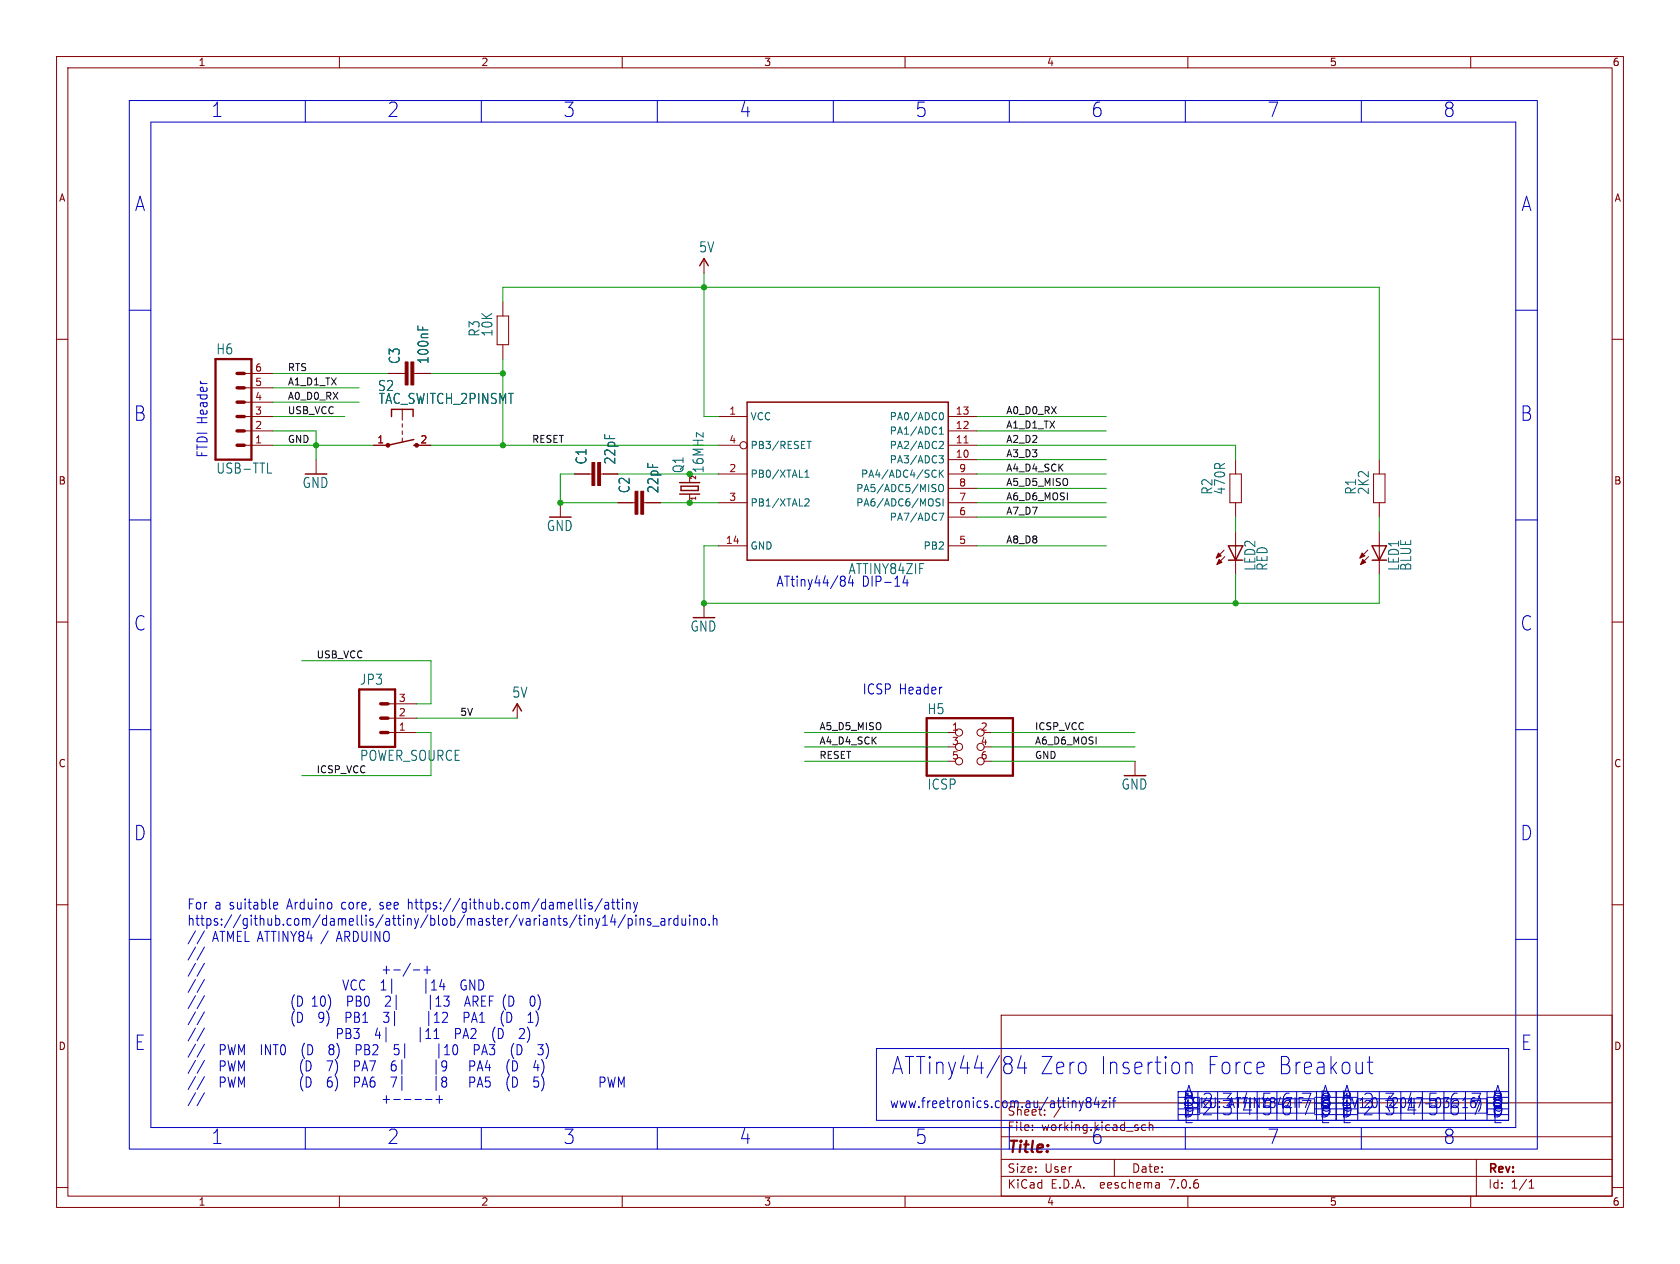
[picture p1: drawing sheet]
<?xml version="1.0" encoding="utf-8"?>
<!DOCTYPE eagle SYSTEM "eagle.dtd">
<eagle version="6.5.0">
<drawing>
<settings>
<setting alwaysvectorfont="yes"/>
<setting verticaltext="up"/>
</settings>
<grid distance="0.1" unitdist="inch" unit="inch" style="lines" multiple="1" display="no" altdistance="0.01" altunitdist="inch" altunit="inch"/>
<schematic xreflabel="%F%N/%S.%C%R" xrefpart="/%S.%C%R">
<libraries>
<library name="SparkFun">
<symbols>
<symbol name="5V">
<wire x1="0.762" y1="1.27" x2="0" y2="2.54" width="0.254" layer="94"/>
<wire x1="0" y1="2.54" x2="-0.762" y2="1.27" width="0.254" layer="94"/>
<text x="-1.016" y="3.556" size="1.778" layer="96">&gt;VALUE</text>
<pin name="5V" x="0" y="0" visible="off" length="short" direction="sup" rot="R90"/>
</symbol>
<symbol name="GND">
<wire x1="-1.905" y1="0" x2="1.905" y2="0" width="0.254" layer="94"/>
<text x="-2.54" y="-2.54" size="1.778" layer="96">&gt;VALUE</text>
<pin name="GND" x="0" y="2.54" visible="off" length="short" direction="sup" rot="R270"/>
</symbol>
</symbols>
<devicesets>
<deviceset name="5V">
<gates>
<gate name="G$1" symbol="5V" x="0" y="0"/>
</gates>
<devices>
<device name="">
<technologies>
<technology name=""/>
</technologies>
</device>
</devices>
</deviceset>
<deviceset name="GND" prefix="GND">
<gates>
<gate name="1" symbol="GND" x="0" y="0"/>
</gates>
<devices>
<device name="">
<technologies>
<technology name=""/>
</technologies>
</device>
</devices>
</deviceset>
</devicesets>
</library>
<library name="freetronics">
<symbols>
<symbol name="M06">
<wire x1="1.27" y1="-7.62" x2="-5.08" y2="-7.62" width="0.4064" layer="94"/>
<wire x1="-1.27" y1="0" x2="0" y2="0" width="0.6096" layer="94"/>
<wire x1="-1.27" y1="-2.54" x2="0" y2="-2.54" width="0.6096" layer="94"/>
<wire x1="-1.27" y1="-5.08" x2="0" y2="-5.08" width="0.6096" layer="94"/>
<wire x1="-5.08" y1="10.16" x2="-5.08" y2="-7.62" width="0.4064" layer="94"/>
<wire x1="1.27" y1="-7.62" x2="1.27" y2="10.16" width="0.4064" layer="94"/>
<wire x1="-5.08" y1="10.16" x2="1.27" y2="10.16" width="0.4064" layer="94"/>
<wire x1="-1.27" y1="5.08" x2="0" y2="5.08" width="0.6096" layer="94"/>
<wire x1="-1.27" y1="2.54" x2="0" y2="2.54" width="0.6096" layer="94"/>
<wire x1="-1.27" y1="7.62" x2="0" y2="7.62" width="0.6096" layer="94"/>
<text x="-5.08" y="-10.16" size="1.778" layer="96">&gt;VALUE</text>
<text x="-5.08" y="10.922" size="1.778" layer="95">&gt;NAME</text>
<pin name="1" x="5.08" y="-5.08" visible="pad" length="middle" direction="pas" swaplevel="1" rot="R180"/>
<pin name="2" x="5.08" y="-2.54" visible="pad" length="middle" direction="pas" swaplevel="1" rot="R180"/>
<pin name="3" x="5.08" y="0" visible="pad" length="middle" direction="pas" swaplevel="1" rot="R180"/>
<pin name="4" x="5.08" y="2.54" visible="pad" length="middle" direction="pas" swaplevel="1" rot="R180"/>
<pin name="5" x="5.08" y="5.08" visible="pad" length="middle" direction="pas" swaplevel="1" rot="R180"/>
<pin name="6" x="5.08" y="7.62" visible="pad" length="middle" direction="pas" swaplevel="1" rot="R180"/>
</symbol>
</symbols>
<devicesets>
<deviceset name="M06" prefix="JP" uservalue="yes">
<gates>
<gate name="G$1" symbol="M06" x="-2.54" y="0"/>
</gates>
<devices>
<device name="SIP" package="1X06">
<connects>
<connect gate="G$1" pin="1" pad="1"/>
<connect gate="G$1" pin="2" pad="2"/>
<connect gate="G$1" pin="3" pad="3"/>
<connect gate="G$1" pin="4" pad="4"/>
<connect gate="G$1" pin="5" pad="5"/>
<connect gate="G$1" pin="6" pad="6"/>
</connects>
<technologies>
<technology name=""/>
</technologies>
</device>
<device name="POLAR" package="MOLEX-1X6">
<connects>
<connect gate="G$1" pin="1" pad="1"/>
<connect gate="G$1" pin="2" pad="2"/>
<connect gate="G$1" pin="3" pad="3"/>
<connect gate="G$1" pin="4" pad="4"/>
<connect gate="G$1" pin="5" pad="5"/>
<connect gate="G$1" pin="6" pad="6"/>
</connects>
<technologies>
<technology name=""/>
</technologies>
</device>
<device name="RA" package="MOLEX-1X6-RA">
<connects>
<connect gate="G$1" pin="1" pad="1"/>
<connect gate="G$1" pin="2" pad="2"/>
<connect gate="G$1" pin="3" pad="3"/>
<connect gate="G$1" pin="4" pad="4"/>
<connect gate="G$1" pin="5" pad="5"/>
<connect gate="G$1" pin="6" pad="6"/>
</connects>
<technologies>
<technology name=""/>
</technologies>
</device>
<device name="SMD" package="1X06-SMD">
<connects>
<connect gate="G$1" pin="1" pad="1"/>
<connect gate="G$1" pin="2" pad="2"/>
<connect gate="G$1" pin="3" pad="3"/>
<connect gate="G$1" pin="4" pad="4"/>
<connect gate="G$1" pin="5" pad="5"/>
<connect gate="G$1" pin="6" pad="6"/>
</connects>
<technologies>
<technology name=""/>
</technologies>
</device>
<device name="LOCK" package="1X06_LOCK">
<connects>
<connect gate="G$1" pin="1" pad="1"/>
<connect gate="G$1" pin="2" pad="2"/>
<connect gate="G$1" pin="3" pad="3"/>
<connect gate="G$1" pin="4" pad="4"/>
<connect gate="G$1" pin="5" pad="5"/>
<connect gate="G$1" pin="6" pad="6"/>
</connects>
<technologies>
<technology name=""/>
</technologies>
</device>
<device name="LOCK_LONGPADS" package="1X06_LOCK_LONGPADS">
<connects>
<connect gate="G$1" pin="1" pad="1"/>
<connect gate="G$1" pin="2" pad="2"/>
<connect gate="G$1" pin="3" pad="3"/>
<connect gate="G$1" pin="4" pad="4"/>
<connect gate="G$1" pin="5" pad="5"/>
<connect gate="G$1" pin="6" pad="6"/>
</connects>
<technologies>
<technology name=""/>
</technologies>
</device>
<device name="POLAR_LOCK" package="MOLEX-1X6_LOCK">
<connects>
<connect gate="G$1" pin="1" pad="1"/>
<connect gate="G$1" pin="2" pad="2"/>
<connect gate="G$1" pin="3" pad="3"/>
<connect gate="G$1" pin="4" pad="4"/>
<connect gate="G$1" pin="5" pad="5"/>
<connect gate="G$1" pin="6" pad="6"/>
</connects>
<technologies>
<technology name=""/>
</technologies>
</device>
<device name="RA_LOCK" package="MOLEX-1X6-RA_LOCK">
<connects>
<connect gate="G$1" pin="1" pad="1"/>
<connect gate="G$1" pin="2" pad="2"/>
<connect gate="G$1" pin="3" pad="3"/>
<connect gate="G$1" pin="4" pad="4"/>
<connect gate="G$1" pin="5" pad="5"/>
<connect gate="G$1" pin="6" pad="6"/>
</connects>
<technologies>
<technology name=""/>
</technologies>
</device>
<device name="SIP_LOCK" package="1X06-SIP_LOCK">
<connects>
<connect gate="G$1" pin="1" pad="1"/>
<connect gate="G$1" pin="2" pad="2"/>
<connect gate="G$1" pin="3" pad="3"/>
<connect gate="G$1" pin="4" pad="4"/>
<connect gate="G$1" pin="5" pad="5"/>
<connect gate="G$1" pin="6" pad="6"/>
</connects>
<technologies>
<technology name=""/>
</technologies>
</device>
<device name="FEMALE_LOCK" package="1X06_FEMALE_LOCK.010">
<connects>
<connect gate="G$1" pin="1" pad="1"/>
<connect gate="G$1" pin="2" pad="2"/>
<connect gate="G$1" pin="3" pad="3"/>
<connect gate="G$1" pin="4" pad="4"/>
<connect gate="G$1" pin="5" pad="5"/>
<connect gate="G$1" pin="6" pad="6"/>
</connects>
<technologies>
<technology name=""/>
</technologies>
</device>
</devices>
</deviceset>
</devicesets>
</library>
<library name="pinhead">
<symbols>
<symbol name="PINH2X3">
<wire x1="-6.35" y1="-5.08" x2="8.89" y2="-5.08" width="0.4064" layer="94"/>
<wire x1="8.89" y1="-5.08" x2="8.89" y2="5.08" width="0.4064" layer="94"/>
<wire x1="8.89" y1="5.08" x2="-6.35" y2="5.08" width="0.4064" layer="94"/>
<wire x1="-6.35" y1="5.08" x2="-6.35" y2="-5.08" width="0.4064" layer="94"/>
<text x="-6.35" y="5.715" size="1.778" layer="95">&gt;NAME</text>
<text x="-6.35" y="-7.62" size="1.778" layer="96">&gt;VALUE</text>
<pin name="1" x="-2.54" y="2.54" visible="pad" length="short" direction="pas" function="dot"/>
<pin name="2" x="5.08" y="2.54" visible="pad" length="short" direction="pas" function="dot" rot="R180"/>
<pin name="3" x="-2.54" y="0" visible="pad" length="short" direction="pas" function="dot"/>
<pin name="4" x="5.08" y="0" visible="pad" length="short" direction="pas" function="dot" rot="R180"/>
<pin name="5" x="-2.54" y="-2.54" visible="pad" length="short" direction="pas" function="dot"/>
<pin name="6" x="5.08" y="-2.54" visible="pad" length="short" direction="pas" function="dot" rot="R180"/>
</symbol>
</symbols>
<devicesets>
<deviceset name="PINHD-2X3" prefix="JP" uservalue="yes">
<gates>
<gate name="A" symbol="PINH2X3" x="0" y="0"/>
</gates>
<devices>
<device name="" package="2X03">
<connects>
<connect gate="A" pin="1" pad="1"/>
<connect gate="A" pin="2" pad="2"/>
<connect gate="A" pin="3" pad="3"/>
<connect gate="A" pin="4" pad="4"/>
<connect gate="A" pin="5" pad="5"/>
<connect gate="A" pin="6" pad="6"/>
</connects>
<technologies>
<technology name=""/>
</technologies>
</device>
</devices>
</deviceset>
</devicesets>
</library>
<library name="freetronics-jon">
<symbols>
<symbol name="Q">
<wire x1="1.016" y1="0" x2="2.54" y2="0" width="0.1524" layer="94"/>
<wire x1="-2.54" y1="0" x2="-1.016" y2="0" width="0.1524" layer="94"/>
<wire x1="-0.381" y1="1.524" x2="-0.381" y2="-1.524" width="0.254" layer="94"/>
<wire x1="-0.381" y1="-1.524" x2="0.381" y2="-1.524" width="0.254" layer="94"/>
<wire x1="0.381" y1="-1.524" x2="0.381" y2="1.524" width="0.254" layer="94"/>
<wire x1="0.381" y1="1.524" x2="-0.381" y2="1.524" width="0.254" layer="94"/>
<wire x1="1.016" y1="1.778" x2="1.016" y2="-1.778" width="0.254" layer="94"/>
<wire x1="-1.016" y1="1.778" x2="-1.016" y2="-1.778" width="0.254" layer="94"/>
<text x="2.54" y="1.016" size="1.778" layer="95">&gt;NAME</text>
<text x="2.54" y="-2.54" size="1.778" layer="96">&gt;VALUE</text>
<text x="-2.159" y="-1.143" size="0.8636" layer="93">1</text>
<text x="1.524" y="-1.143" size="0.8636" layer="93">2</text>
<pin name="2" x="2.54" y="0" visible="off" length="point" direction="pas" swaplevel="1" rot="R180"/>
<pin name="1" x="-2.54" y="0" visible="off" length="point" direction="pas" swaplevel="1"/>
</symbol>
<symbol name="CAP">
<wire x1="0" y1="2.54" x2="0" y2="2.032" width="0.1524" layer="94"/>
<wire x1="0" y1="0" x2="0" y2="0.508" width="0.1524" layer="94"/>
<text x="1.524" y="2.921" size="1.778" layer="95">&gt;NAME</text>
<text x="1.524" y="-2.159" size="1.778" layer="96">&gt;VALUE</text>
<rectangle x1="-2.032" y1="0.508" x2="2.032" y2="1.016" layer="94"/>
<rectangle x1="-2.032" y1="1.524" x2="2.032" y2="2.032" layer="94"/>
<pin name="1" x="0" y="5.08" visible="off" length="short" direction="pas" swaplevel="1" rot="R270"/>
<pin name="2" x="0" y="-2.54" visible="off" length="short" direction="pas" swaplevel="1" rot="R90"/>
</symbol>
<symbol name="RESISTOR">
<wire x1="-2.54" y1="1.016" x2="2.54" y2="1.016" width="0.1524" layer="94"/>
<wire x1="-2.54" y1="-1.016" x2="-2.54" y2="1.016" width="0.1524" layer="94"/>
<wire x1="2.54" y1="-1.016" x2="2.54" y2="1.016" width="0.1524" layer="94"/>
<wire x1="-2.54" y1="-1.016" x2="2.54" y2="-1.016" width="0.1524" layer="94"/>
<text x="-3.81" y="1.4986" size="1.778" layer="95">&gt;NAME</text>
<text x="-3.81" y="-3.302" size="1.778" layer="96">&gt;VALUE</text>
<pin name="2" x="5.08" y="0" visible="off" length="short" direction="pas" swaplevel="1" rot="R180"/>
<pin name="1" x="-5.08" y="0" visible="off" length="short" direction="pas" swaplevel="1"/>
</symbol>
<symbol name="M03">
<wire x1="3.81" y1="-5.08" x2="-2.54" y2="-5.08" width="0.4064" layer="94"/>
<wire x1="1.27" y1="2.54" x2="2.54" y2="2.54" width="0.6096" layer="94"/>
<wire x1="1.27" y1="0" x2="2.54" y2="0" width="0.6096" layer="94"/>
<wire x1="1.27" y1="-2.54" x2="2.54" y2="-2.54" width="0.6096" layer="94"/>
<wire x1="-2.54" y1="5.08" x2="-2.54" y2="-5.08" width="0.4064" layer="94"/>
<wire x1="3.81" y1="-5.08" x2="3.81" y2="5.08" width="0.4064" layer="94"/>
<wire x1="-2.54" y1="5.08" x2="3.81" y2="5.08" width="0.4064" layer="94"/>
<text x="-2.54" y="-7.62" size="1.778" layer="96">&gt;VALUE</text>
<text x="-2.54" y="5.842" size="1.778" layer="95">&gt;NAME</text>
<pin name="1" x="7.62" y="-2.54" visible="pad" length="middle" direction="pas" swaplevel="1" rot="R180"/>
<pin name="2" x="7.62" y="0" visible="pad" length="middle" direction="pas" swaplevel="1" rot="R180"/>
<pin name="3" x="7.62" y="2.54" visible="pad" length="middle" direction="pas" swaplevel="1" rot="R180"/>
</symbol>
<symbol name="LED">
<wire x1="1.27" y1="0" x2="0" y2="-2.54" width="0.254" layer="94"/>
<wire x1="0" y1="-2.54" x2="-1.27" y2="0" width="0.254" layer="94"/>
<wire x1="1.27" y1="-2.54" x2="0" y2="-2.54" width="0.254" layer="94"/>
<wire x1="0" y1="-2.54" x2="-1.27" y2="-2.54" width="0.254" layer="94"/>
<wire x1="1.27" y1="0" x2="0" y2="0" width="0.254" layer="94"/>
<wire x1="0" y1="0" x2="-1.27" y2="0" width="0.254" layer="94"/>
<wire x1="0" y1="0" x2="0" y2="-2.54" width="0.1524" layer="94"/>
<wire x1="-2.032" y1="-0.762" x2="-3.429" y2="-2.159" width="0.1524" layer="94"/>
<wire x1="-1.905" y1="-1.905" x2="-3.302" y2="-3.302" width="0.1524" layer="94"/>
<text x="3.556" y="-4.572" size="1.778" layer="95" rot="R90">&gt;NAME</text>
<text x="5.715" y="-4.572" size="1.778" layer="96" rot="R90">&gt;VALUE</text>
<pin name="C" x="0" y="-5.08" visible="off" length="short" direction="pas" rot="R90"/>
<pin name="A" x="0" y="2.54" visible="off" length="short" direction="pas" rot="R270"/>
<polygon width="0.1524" layer="94">
<vertex x="-3.429" y="-2.159"/>
<vertex x="-3.048" y="-1.27"/>
<vertex x="-2.54" y="-1.778"/>
</polygon>
<polygon width="0.1524" layer="94">
<vertex x="-3.302" y="-3.302"/>
<vertex x="-2.921" y="-2.413"/>
<vertex x="-2.413" y="-2.921"/>
</polygon>
</symbol>
<symbol name="TS2">
<wire x1="2.032" y1="0" x2="2.54" y2="0" width="0.254" layer="94"/>
<wire x1="1.905" y1="6.35" x2="1.905" y2="5.08" width="0.254" layer="94"/>
<wire x1="1.905" y1="6.35" x2="0" y2="6.35" width="0.254" layer="94"/>
<wire x1="-1.905" y1="6.35" x2="-1.905" y2="5.08" width="0.254" layer="94"/>
<wire x1="0" y1="6.35" x2="0" y2="4.445" width="0.1524" layer="94"/>
<wire x1="0" y1="6.35" x2="-1.905" y2="6.35" width="0.254" layer="94"/>
<wire x1="0" y1="2.54" x2="0" y2="1.905" width="0.1524" layer="94"/>
<wire x1="0" y1="1.27" x2="0" y2="0.635" width="0.1524" layer="94"/>
<wire x1="0" y1="3.81" x2="0" y2="3.175" width="0.1524" layer="94"/>
<wire x1="-2.54" y1="0" x2="2.032" y2="1.016" width="0.254" layer="94"/>
<circle x="-2.54" y="0" radius="0.127" width="0.4064" layer="94"/>
<circle x="2.54" y="0" radius="0.127" width="0.4064" layer="94"/>
<text x="-4.445" y="9.525" size="1.778" layer="95">&gt;NAME</text>
<text x="-4.318" y="7.239" size="1.778" layer="96">&gt;VALUE</text>
<pin name="S" x="5.08" y="0" visible="pad" length="short" direction="pas" swaplevel="1" rot="R180"/>
<pin name="P" x="-5.08" y="0" visible="pad" length="short" direction="pas" swaplevel="2"/>
</symbol>
<symbol name="ATTINY84">
<wire x1="-17.78" y1="12.7" x2="17.78" y2="12.7" width="0.254" layer="94"/>
<wire x1="17.78" y1="12.7" x2="17.78" y2="-15.24" width="0.254" layer="94"/>
<wire x1="17.78" y1="-15.24" x2="-17.78" y2="-15.24" width="0.254" layer="94"/>
<wire x1="-17.78" y1="-15.24" x2="-17.78" y2="12.7" width="0.254" layer="94"/>
<text x="-12.7" y="-17.78" size="1.778" layer="95">&gt;NAME</text>
<text x="0" y="-17.78" size="1.778" layer="96">&gt;VALUE</text>
<pin name="GND" x="-22.86" y="-12.7" length="middle"/>
<pin name="VCC" x="-22.86" y="10.16" length="middle"/>
<pin name="PB3/RESET" x="-22.86" y="5.08" length="middle" function="dot"/>
<pin name="PA6/ADC6/MOSI" x="22.86" y="-5.08" length="middle" rot="R180"/>
<pin name="PA7/ADC7" x="22.86" y="-7.62" length="middle" rot="R180"/>
<pin name="PB2" x="22.86" y="-12.7" length="middle" rot="R180"/>
<pin name="PB1/XTAL2" x="-22.86" y="-5.08" length="middle"/>
<pin name="PB0/XTAL1" x="-22.86" y="0" length="middle"/>
<pin name="PA0/ADC0" x="22.86" y="10.16" length="middle" rot="R180"/>
<pin name="PA1/ADC1" x="22.86" y="7.62" length="middle" rot="R180"/>
<pin name="PA2/ADC2" x="22.86" y="5.08" length="middle" rot="R180"/>
<pin name="PA3/ADC3" x="22.86" y="2.54" length="middle" rot="R180"/>
<pin name="PA4/ADC4/SCK" x="22.86" y="0" length="middle" rot="R180"/>
<pin name="PA5/ADC5/MISO" x="22.86" y="-2.54" length="middle" rot="R180"/>
</symbol>
</symbols>
<devicesets>
<deviceset name="CRYSTAL" prefix="Q" uservalue="yes">
<gates>
<gate name="G$1" symbol="Q" x="0" y="0"/>
</gates>
<devices>
<device name="HC49UV" package="HC49U-V">
<connects>
<connect gate="G$1" pin="1" pad="1"/>
<connect gate="G$1" pin="2" pad="2"/>
</connects>
<technologies>
<technology name=""/>
</technologies>
</device>
<device name="TC38H" package="TC38H">
<connects>
<connect gate="G$1" pin="1" pad="1"/>
<connect gate="G$1" pin="2" pad="2"/>
</connects>
<technologies>
<technology name=""/>
</technologies>
</device>
<device name="TC26H" package="TC26H">
<connects>
<connect gate="G$1" pin="1" pad="1"/>
<connect gate="G$1" pin="2" pad="2"/>
</connects>
<technologies>
<technology name=""/>
</technologies>
</device>
<device name="SMD" package="HC49UP">
<connects>
<connect gate="G$1" pin="1" pad="1"/>
<connect gate="G$1" pin="2" pad="2"/>
</connects>
<technologies>
<technology name=""/>
</technologies>
</device>
<device name="HC49US" package="HC49US">
<connects>
<connect gate="G$1" pin="1" pad="1"/>
<connect gate="G$1" pin="2" pad="2"/>
</connects>
<technologies>
<technology name=""/>
</technologies>
</device>
<device name="32-SMD" package="CRYSTAL-32KHZ-SMD">
<connects>
<connect gate="G$1" pin="1" pad="X1"/>
<connect gate="G$1" pin="2" pad="X2"/>
</connects>
<technologies>
<technology name=""/>
</technologies>
</device>
<device name="5X3" package="CRYSTAL-SMD-5X3">
<connects>
<connect gate="G$1" pin="1" pad="1"/>
<connect gate="G$1" pin="2" pad="3"/>
</connects>
<technologies>
<technology name=""/>
</technologies>
</device>
</devices>
</deviceset>
<deviceset name="CAP" prefix="C" uservalue="yes">
<gates>
<gate name="G$1" symbol="CAP" x="0" y="0"/>
</gates>
<devices>
<device name="0603" package="0603">
<connects>
<connect gate="G$1" pin="1" pad="1"/>
<connect gate="G$1" pin="2" pad="2"/>
</connects>
<technologies>
<technology name=""/>
</technologies>
</device>
<device name="PTH" package="CAP-PTH-SMALL">
<connects>
<connect gate="G$1" pin="1" pad="1"/>
<connect gate="G$1" pin="2" pad="2"/>
</connects>
<technologies>
<technology name=""/>
</technologies>
</device>
<device name="PTH2" package="CAP-PTH-SMALL2">
<connects>
<connect gate="G$1" pin="1" pad="1"/>
<connect gate="G$1" pin="2" pad="2"/>
</connects>
<technologies>
<technology name=""/>
</technologies>
</device>
<device name="0402" package="C0402">
<connects>
<connect gate="G$1" pin="1" pad="1"/>
<connect gate="G$1" pin="2" pad="2"/>
</connects>
<technologies>
<technology name=""/>
</technologies>
</device>
<device name="0805" package="0805">
<connects>
<connect gate="G$1" pin="1" pad="1"/>
<connect gate="G$1" pin="2" pad="2"/>
</connects>
<technologies>
<technology name=""/>
</technologies>
</device>
<device name="PTH3" package="CAP-PTH-LARGE">
<connects>
<connect gate="G$1" pin="1" pad="1"/>
<connect gate="G$1" pin="2" pad="2"/>
</connects>
<technologies>
<technology name=""/>
</technologies>
</device>
<device name="SMD" package="GRM43D">
<connects>
<connect gate="G$1" pin="1" pad="A"/>
<connect gate="G$1" pin="2" pad="C"/>
</connects>
<technologies>
<technology name=""/>
</technologies>
</device>
<device name="0805-LARGE" package="0805-LARGE">
<connects>
<connect gate="G$1" pin="1" pad="1"/>
<connect gate="G$1" pin="2" pad="2"/>
</connects>
<technologies>
<technology name=""/>
</technologies>
</device>
<device name="NS" package="0603_NO_SILK">
<connects>
<connect gate="G$1" pin="1" pad="1"/>
<connect gate="G$1" pin="2" pad="2"/>
</connects>
<technologies>
<technology name=""/>
</technologies>
</device>
</devices>
</deviceset>
<deviceset name="RESISTOR" prefix="R" uservalue="yes">
<gates>
<gate name="G$1" symbol="RESISTOR" x="0" y="0"/>
</gates>
<devices>
<device name="1206" package="1206">
<connects>
<connect gate="G$1" pin="1" pad="1"/>
<connect gate="G$1" pin="2" pad="2"/>
</connects>
<technologies>
<technology name=""/>
</technologies>
</device>
<device name="0603" package="0603">
<connects>
<connect gate="G$1" pin="1" pad="1"/>
<connect gate="G$1" pin="2" pad="2"/>
</connects>
<technologies>
<technology name=""/>
</technologies>
</device>
<device name="PTH1" package="AXIAL-0.3">
<connects>
<connect gate="G$1" pin="1" pad="P$1"/>
<connect gate="G$1" pin="2" pad="P$2"/>
</connects>
<technologies>
<technology name=""/>
</technologies>
</device>
<device name="2010" package="R2010">
<connects>
<connect gate="G$1" pin="1" pad="1"/>
<connect gate="G$1" pin="2" pad="2"/>
</connects>
<technologies>
<technology name=""/>
</technologies>
</device>
<device name="C0402" package="C0402">
<connects>
<connect gate="G$1" pin="1" pad="1"/>
<connect gate="G$1" pin="2" pad="2"/>
</connects>
<technologies>
<technology name=""/>
</technologies>
</device>
<device name="0805" package="0805">
<connects>
<connect gate="G$1" pin="1" pad="1"/>
<connect gate="G$1" pin="2" pad="2"/>
</connects>
<technologies>
<technology name=""/>
</technologies>
</device>
<device name="0805-LARGE" package="0805-LARGE">
<connects>
<connect gate="G$1" pin="1" pad="1"/>
<connect gate="G$1" pin="2" pad="2"/>
</connects>
<technologies>
<technology name=""/>
</technologies>
</device>
<device name="0402" package="0402">
<connects>
<connect gate="G$1" pin="1" pad="1"/>
<connect gate="G$1" pin="2" pad="2"/>
</connects>
<technologies>
<technology name=""/>
</technologies>
</device>
<device name="0603NS" package="0603_NO_SILK">
<connects>
<connect gate="G$1" pin="1" pad="1"/>
<connect gate="G$1" pin="2" pad="2"/>
</connects>
<technologies>
<technology name=""/>
</technologies>
</device>
</devices>
</deviceset>
<deviceset name="M03" prefix="JP" uservalue="yes">
<gates>
<gate name="G$1" symbol="M03" x="-2.54" y="0"/>
</gates>
<devices>
<device name="PTH" package="1X03">
<connects>
<connect gate="G$1" pin="1" pad="1"/>
<connect gate="G$1" pin="2" pad="2"/>
<connect gate="G$1" pin="3" pad="3"/>
</connects>
<technologies>
<technology name=""/>
</technologies>
</device>
<device name="POLAR" package="MOLEX-1X3">
<connects>
<connect gate="G$1" pin="1" pad="1"/>
<connect gate="G$1" pin="2" pad="2"/>
<connect gate="G$1" pin="3" pad="3"/>
</connects>
<technologies>
<technology name=""/>
</technologies>
</device>
<device name="SCREW" package="SCREWTERMINAL-3.5MM-3">
<connects>
<connect gate="G$1" pin="1" pad="1"/>
<connect gate="G$1" pin="2" pad="2"/>
<connect gate="G$1" pin="3" pad="3"/>
</connects>
<technologies>
<technology name=""/>
</technologies>
</device>
<device name="LOCK" package="1X03_LOCK">
<connects>
<connect gate="G$1" pin="1" pad="1"/>
<connect gate="G$1" pin="2" pad="2"/>
<connect gate="G$1" pin="3" pad="3"/>
</connects>
<technologies>
<technology name=""/>
</technologies>
</device>
<device name="LOCK_LONGPADS" package="1X03_LOCK_LONGPADS">
<connects>
<connect gate="G$1" pin="1" pad="1"/>
<connect gate="G$1" pin="2" pad="2"/>
<connect gate="G$1" pin="3" pad="3"/>
</connects>
<technologies>
<technology name=""/>
</technologies>
</device>
<device name="POLAR_LOCK" package="MOLEX-1X3_LOCK">
<connects>
<connect gate="G$1" pin="1" pad="1"/>
<connect gate="G$1" pin="2" pad="2"/>
<connect gate="G$1" pin="3" pad="3"/>
</connects>
<technologies>
<technology name=""/>
</technologies>
</device>
<device name="SCREW_LOCK" package="SCREWTERMINAL-3.5MM-3_LOCK.007S">
<connects>
<connect gate="G$1" pin="1" pad="1"/>
<connect gate="G$1" pin="2" pad="2"/>
<connect gate="G$1" pin="3" pad="3"/>
</connects>
<technologies>
<technology name=""/>
</technologies>
</device>
<device name="1X03_NO_SILK" package="1X03_NO_SILK">
<connects>
<connect gate="G$1" pin="1" pad="1"/>
<connect gate="G$1" pin="2" pad="2"/>
<connect gate="G$1" pin="3" pad="3"/>
</connects>
<technologies>
<technology name=""/>
</technologies>
</device>
<device name="LONGPADS" package="1X03_LONGPADS">
<connects>
<connect gate="G$1" pin="1" pad="1"/>
<connect gate="G$1" pin="2" pad="2"/>
<connect gate="G$1" pin="3" pad="3"/>
</connects>
<technologies>
<technology name=""/>
</technologies>
</device>
<device name="JST-PTH" package="JST-3-PTH">
<connects>
<connect gate="G$1" pin="1" pad="1"/>
<connect gate="G$1" pin="2" pad="2"/>
<connect gate="G$1" pin="3" pad="3"/>
</connects>
<technologies>
<technology name=""/>
</technologies>
</device>
<device name="POGO_PIN_HOLES_ONLY" package="1X03_PP_HOLES_ONLY">
<connects>
<connect gate="G$1" pin="1" pad="1"/>
<connect gate="G$1" pin="2" pad="2"/>
<connect gate="G$1" pin="3" pad="3"/>
</connects>
<technologies>
<technology name=""/>
</technologies>
</device>
<device name="5MM" package="SCREWTERMINAL-5MM-3">
<connects>
<connect gate="G$1" pin="1" pad="1"/>
<connect gate="G$1" pin="2" pad="2"/>
<connect gate="G$1" pin="3" pad="3"/>
</connects>
<technologies>
<technology name=""/>
</technologies>
</device>
<device name="LOCK_NO_SILK" package="1X03_LOCK_NO_SILK">
<connects>
<connect gate="G$1" pin="1" pad="1"/>
<connect gate="G$1" pin="2" pad="2"/>
<connect gate="G$1" pin="3" pad="3"/>
</connects>
<technologies>
<technology name=""/>
</technologies>
</device>
<device name="" package="JST-3-SMD">
<connects>
<connect gate="G$1" pin="1" pad="1"/>
<connect gate="G$1" pin="2" pad="2"/>
<connect gate="G$1" pin="3" pad="3"/>
</connects>
<technologies>
<technology name=""/>
</technologies>
</device>
<device name="SMD" package="1X03-1MM-RA">
<connects>
<connect gate="G$1" pin="1" pad="1"/>
<connect gate="G$1" pin="2" pad="2"/>
<connect gate="G$1" pin="3" pad="3"/>
</connects>
<technologies>
<technology name=""/>
</technologies>
</device>
</devices>
</deviceset>
<deviceset name="LED" prefix="LED" uservalue="yes">
<gates>
<gate name="G$1" symbol="LED" x="0" y="0"/>
</gates>
<devices>
<device name="5MM" package="LED5MM">
<connects>
<connect gate="G$1" pin="A" pad="A"/>
<connect gate="G$1" pin="C" pad="K"/>
</connects>
<technologies>
<technology name=""/>
</technologies>
</device>
<device name="3MM" package="LED3MM">
<connects>
<connect gate="G$1" pin="A" pad="A"/>
<connect gate="G$1" pin="C" pad="K"/>
</connects>
<technologies>
<technology name=""/>
</technologies>
</device>
<device name="1206" package="LED-1206">
<connects>
<connect gate="G$1" pin="A" pad="A"/>
<connect gate="G$1" pin="C" pad="C"/>
</connects>
<technologies>
<technology name=""/>
</technologies>
</device>
<device name="0603" package="LED-0603">
<connects>
<connect gate="G$1" pin="A" pad="A"/>
<connect gate="G$1" pin="C" pad="C"/>
</connects>
<technologies>
<technology name=""/>
</technologies>
</device>
<device name="10MM" package="LED10MM">
<connects>
<connect gate="G$1" pin="A" pad="A"/>
<connect gate="G$1" pin="C" pad="C"/>
</connects>
<technologies>
<technology name=""/>
</technologies>
</device>
<device name="0805" package="LED-0805">
<connects>
<connect gate="G$1" pin="A" pad="A"/>
<connect gate="G$1" pin="C" pad="C"/>
</connects>
<technologies>
<technology name=""/>
</technologies>
</device>
<device name="0805-LARGE" package="LED-0805-LARGE">
<connects>
<connect gate="G$1" pin="A" pad="A"/>
<connect gate="G$1" pin="C" pad="C"/>
</connects>
<technologies>
<technology name=""/>
</technologies>
</device>
<device name="0402" package="LED-0402">
<connects>
<connect gate="G$1" pin="A" pad="A"/>
<connect gate="G$1" pin="C" pad="C"/>
</connects>
<technologies>
<technology name=""/>
</technologies>
</device>
<device name="0603NS" package="0603_NO_SILK">
<connects>
<connect gate="G$1" pin="A" pad="1"/>
<connect gate="G$1" pin="C" pad="2"/>
</connects>
<technologies>
<technology name=""/>
</technologies>
</device>
</devices>
</deviceset>
<deviceset name="TAC_SWITCH_2PIN" prefix="S">
<gates>
<gate name="1" symbol="TS2" x="0" y="0"/>
</gates>
<devices>
<device name="SMT" package="TACTILE_SWITCH_SMD_2PIN_TINY">
<connects>
<connect gate="1" pin="P" pad="1"/>
<connect gate="1" pin="S" pad="2"/>
</connects>
<technologies>
<technology name=""/>
</technologies>
</device>
<device name="NS" package="TACTILE_SWITCH_SMD_2PIN_TINY_NO_SILK">
<connects>
<connect gate="1" pin="P" pad="1"/>
<connect gate="1" pin="S" pad="2"/>
</connects>
<technologies>
<technology name=""/>
</technologies>
</device>
</devices>
</deviceset>
<deviceset name="ATTINY84">
<gates>
<gate name="G$1" symbol="ATTINY84" x="0" y="2.54"/>
</gates>
<devices>
<device name="DIP" package="DIL14-3">
<connects>
<connect gate="G$1" pin="GND" pad="14"/>
<connect gate="G$1" pin="PA0/ADC0" pad="13"/>
<connect gate="G$1" pin="PA1/ADC1" pad="12"/>
<connect gate="G$1" pin="PA2/ADC2" pad="11"/>
<connect gate="G$1" pin="PA3/ADC3" pad="10"/>
<connect gate="G$1" pin="PA4/ADC4/SCK" pad="9"/>
<connect gate="G$1" pin="PA5/ADC5/MISO" pad="8"/>
<connect gate="G$1" pin="PA6/ADC6/MOSI" pad="7"/>
<connect gate="G$1" pin="PA7/ADC7" pad="6"/>
<connect gate="G$1" pin="PB0/XTAL1" pad="2"/>
<connect gate="G$1" pin="PB1/XTAL2" pad="3"/>
<connect gate="G$1" pin="PB2" pad="5"/>
<connect gate="G$1" pin="PB3/RESET" pad="4"/>
<connect gate="G$1" pin="VCC" pad="1"/>
</connects>
<technologies>
<technology name=""/>
</technologies>
</device>
<device name="ZIF" package="DIL14-3-ZIF">
<connects>
<connect gate="G$1" pin="GND" pad="14"/>
<connect gate="G$1" pin="PA0/ADC0" pad="13"/>
<connect gate="G$1" pin="PA1/ADC1" pad="12"/>
<connect gate="G$1" pin="PA2/ADC2" pad="11"/>
<connect gate="G$1" pin="PA3/ADC3" pad="10"/>
<connect gate="G$1" pin="PA4/ADC4/SCK" pad="9"/>
<connect gate="G$1" pin="PA5/ADC5/MISO" pad="8"/>
<connect gate="G$1" pin="PA6/ADC6/MOSI" pad="7"/>
<connect gate="G$1" pin="PA7/ADC7" pad="6"/>
<connect gate="G$1" pin="PB0/XTAL1" pad="2"/>
<connect gate="G$1" pin="PB1/XTAL2" pad="3"/>
<connect gate="G$1" pin="PB2" pad="5"/>
<connect gate="G$1" pin="PB3/RESET" pad="4"/>
<connect gate="G$1" pin="VCC" pad="1"/>
</connects>
<technologies>
<technology name=""/>
</technologies>
</device>
</devices>
</deviceset>
</devicesets>
</library>
</libraries>
<attributes>
</attributes>
<variantdefs>
</variantdefs>
<classes>
<class number="0" name="default" width="0" drill="0">
</class>
</classes>
<parts>
<part name="GND4" library="SparkFun" deviceset="GND" device=""/>
<part name="R3" library="freetronics-jon" deviceset="RESISTOR" device="0603" value="10K"/>
<part name="H5" library="pinhead" deviceset="PINHD-2X3" device="" value="ICSP"/>
<part name="GND22" library="SparkFun" deviceset="GND" device=""/>
<part name="H6" library="freetronics" deviceset="M06" device="SIP" value="USB-TTL"/>
<part name="GND1" library="SparkFun" deviceset="GND" device=""/>
<part name="Q1" library="freetronics-jon" deviceset="CRYSTAL" device="HC49US" value="16MHz"/>
<part name="C1" library="freetronics-jon" deviceset="CAP" device="0603" value="22pF"/>
<part name="C2" library="freetronics-jon" deviceset="CAP" device="0603" value="22pF"/>
<part name="GND2" library="SparkFun" deviceset="GND" device=""/>
<part name="C3" library="freetronics-jon" deviceset="CAP" device="0603" value="100nF"/>
<part name="JP3" library="freetronics-jon" deviceset="M03" device="PTH" value="POWER_SOURCE"/>
<part name="U$4" library="SparkFun" deviceset="5V" device=""/>
<part name="LED1" library="freetronics-jon" deviceset="LED" device="0603" value="BLUE"/>
<part name="R1" library="freetronics-jon" deviceset="RESISTOR" device="0603" value="2K2"/>
<part name="S2" library="freetronics-jon" deviceset="TAC_SWITCH_2PIN" device="SMT"/>
<part name="R2" library="freetronics-jon" deviceset="RESISTOR" device="0603" value="470R"/>
<part name="LED2" library="freetronics-jon" deviceset="LED" device="0603" value="RED"/>
<part name="IC1" library="freetronics-jon" deviceset="ATTINY84" device="ZIF"/>
<part name="U$2" library="SparkFun" deviceset="5V" device=""/>
</parts>
<sheets>
<sheet>
<plain>
<text x="134.62" y="12.7" size="3.048" layer="94">ATTiny44/84 Zero Insertion Force Breakout</text>
<text x="215.9" y="6.858" size="1.778" layer="94">V1.0 (2017-03-16)</text>
<text x="187.706" y="6.858" size="1.778" layer="94">SKU: ATTINY84ZIF</text>
<text x="134.366" y="6.858" size="1.778" layer="94">www.freetronics.com.au/attiny84zif</text>
<text x="114.3" y="99.06" size="1.778" layer="94">ATtiny44/84 DIP-14</text>
<text x="129.54" y="80.01" size="1.778" layer="94">ICSP Header</text>
<text x="13.97" y="121.92" size="1.778" layer="94" rot="R90">FTDI Header</text>
<frame x1="0" y1="0" x2="248.92" y2="185.42" columns="8" rows="5" layer="94"/>
<frame x1="132.08" y1="5.08" x2="243.84" y2="17.78" columns="0" rows="0" layer="94" border-left="no" border-top="no" border-right="no" border-bottom="no"/>
<frame x1="185.42" y1="5.08" x2="213.36" y2="10.16" columns="8" rows="5" layer="94"/>
<frame x1="213.36" y1="5.08" x2="243.84" y2="10.16" columns="8" rows="5" layer="94"/>
<text x="10.16" y="7.62" size="1.778" layer="97">For a suitable Arduino core, see https://github.com/damellis/attiny
https://github.com/damellis/attiny/blob/master/variants/tiny14/pins_arduino.h

// ATMEL ATTINY84 / ARDUINO
//
//                           +-\/-+
//                     VCC  1|    |14  GND
//             (D 10)  PB0  2|    |13  AREF (D  0)
//             (D  9)  PB1  3|    |12  PA1  (D  1) 
//                    PB3  4|    |11  PA2  (D  2) 
//  PWM  INT0  (D  8)  PB2  5|    |10  PA3  (D  3) 
//  PWM        (D  7)  PA7  6|    |9   PA4  (D  4) 
//  PWM        (D  6)  PA6  7|    |8   PA5  (D  5)        PWM
//                           +----+
</text>
</plain>
<instances>
<instance part="GND4" gate="1" x="33.02" y="119.38"/>
<instance part="R3" gate="G$1" x="66.04" y="144.78" smashed="yes" rot="R90">
<attribute name="NAME" x="62.0014" y="143.51" size="1.778" layer="95" rot="R90"/>
<attribute name="VALUE" x="64.262" y="143.51" size="1.778" layer="96" rot="R90"/>
</instance>
<instance part="H5" gate="A" x="147.32" y="71.12"/>
<instance part="GND22" gate="1" x="177.8" y="66.04"/>
<instance part="H6" gate="G$1" x="20.32" y="129.54"/>
<instance part="GND1" gate="1" x="101.6" y="93.98"/>
<instance part="Q1" gate="G$1" x="99.06" y="116.84" rot="R90"/>
<instance part="C1" gate="G$1" x="83.82" y="119.38" rot="R90"/>
<instance part="C2" gate="G$1" x="91.44" y="114.3" rot="R90"/>
<instance part="GND2" gate="1" x="76.2" y="111.76"/>
<instance part="C3" gate="G$1" x="50.8" y="137.16" rot="R90"/>
<instance part="JP3" gate="G$1" x="43.18" y="76.2"/>
<instance part="U$4" gate="G$1" x="68.58" y="76.2"/>
<instance part="LED1" gate="G$1" x="220.98" y="106.68"/>
<instance part="R1" gate="G$1" x="220.98" y="116.84" smashed="yes" rot="R90">
<attribute name="NAME" x="216.9414" y="115.57" size="1.778" layer="95" rot="R90"/>
<attribute name="VALUE" x="219.202" y="115.57" size="1.778" layer="96" rot="R90"/>
</instance>
<instance part="S2" gate="1" x="48.26" y="124.46"/>
<instance part="R2" gate="G$1" x="195.58" y="116.84" smashed="yes" rot="R90">
<attribute name="NAME" x="191.5414" y="115.57" size="1.778" layer="95" rot="R90"/>
<attribute name="VALUE" x="193.802" y="115.57" size="1.778" layer="96" rot="R90"/>
</instance>
<instance part="LED2" gate="G$1" x="195.58" y="106.68"/>
<instance part="IC1" gate="G$1" x="127" y="119.38"/>
<instance part="U$2" gate="G$1" x="101.6" y="154.94"/>
</instances>
<busses>
</busses>
<nets>
<net name="5V" class="0">
<segment>
<wire x1="66.04" y1="149.86" x2="66.04" y2="152.4" width="0.1524" layer="91"/>
<pinref part="R3" gate="G$1" pin="2"/>
<wire x1="101.6" y1="129.54" x2="101.6" y2="152.4" width="0.1524" layer="91"/>
<wire x1="104.14" y1="129.54" x2="101.6" y2="129.54" width="0.1524" layer="91"/>
<pinref part="IC1" gate="G$1" pin="VCC"/>
<wire x1="66.04" y1="152.4" x2="101.6" y2="152.4" width="0.1524" layer="91"/>
<pinref part="U$2" gate="G$1" pin="5V"/>
<wire x1="101.6" y1="152.4" x2="101.6" y2="154.94" width="0.1524" layer="91"/>
<junction x="101.6" y="152.4"/>
<pinref part="R1" gate="G$1" pin="2"/>
<wire x1="220.98" y1="121.92" x2="220.98" y2="152.4" width="0.1524" layer="91"/>
<wire x1="101.6" y1="152.4" x2="220.98" y2="152.4" width="0.1524" layer="91"/>
</segment>
<segment>
<pinref part="JP3" gate="G$1" pin="2"/>
<wire x1="50.8" y1="76.2" x2="68.58" y2="76.2" width="0.1524" layer="91"/>
<pinref part="U$4" gate="G$1" pin="5V"/>
<label x="58.42" y="76.2" size="1.778" layer="95"/>
</segment>
</net>
<net name="GND" class="0">
<segment>
<wire x1="152.4" y1="68.58" x2="177.8" y2="68.58" width="0.1524" layer="91"/>
<pinref part="H5" gate="A" pin="6"/>
<pinref part="GND22" gate="1" pin="GND"/>
<label x="160.02" y="68.58" size="1.778" layer="95"/>
</segment>
<segment>
<wire x1="25.4" y1="127" x2="33.02" y2="127" width="0.1524" layer="91"/>
<wire x1="33.02" y1="127" x2="33.02" y2="124.46" width="0.1524" layer="91"/>
<wire x1="25.4" y1="124.46" x2="33.02" y2="124.46" width="0.1524" layer="91"/>
<wire x1="33.02" y1="124.46" x2="43.18" y2="124.46" width="0.1524" layer="91"/>
<wire x1="33.02" y1="124.46" x2="33.02" y2="121.92" width="0.1524" layer="91"/>
<junction x="33.02" y="124.46"/>
<label x="27.94" y="124.46" size="1.778" layer="95"/>
<pinref part="H6" gate="G$1" pin="2"/>
<pinref part="H6" gate="G$1" pin="1"/>
<pinref part="GND4" gate="1" pin="GND"/>
<pinref part="S2" gate="1" pin="P"/>
</segment>
<segment>
<wire x1="101.6" y1="96.52" x2="101.6" y2="106.68" width="0.1524" layer="91"/>
<wire x1="104.14" y1="106.68" x2="101.6" y2="106.68" width="0.1524" layer="91"/>
<pinref part="GND1" gate="1" pin="GND"/>
<pinref part="IC1" gate="G$1" pin="GND"/>
<pinref part="LED2" gate="G$1" pin="C"/>
<wire x1="195.58" y1="96.52" x2="195.58" y2="101.6" width="0.1524" layer="91"/>
<wire x1="101.6" y1="96.52" x2="195.58" y2="96.52" width="0.1524" layer="91"/>
<pinref part="LED1" gate="G$1" pin="C"/>
<wire x1="220.98" y1="101.6" x2="220.98" y2="96.52" width="0.1524" layer="91"/>
<wire x1="195.58" y1="96.52" x2="220.98" y2="96.52" width="0.1524" layer="91"/>
<junction x="101.6" y="96.52"/>
<junction x="195.58" y="96.52"/>
</segment>
<segment>
<pinref part="C2" gate="G$1" pin="1"/>
<pinref part="GND2" gate="1" pin="GND"/>
<wire x1="86.36" y1="114.3" x2="76.2" y2="114.3" width="0.1524" layer="91"/>
<pinref part="C1" gate="G$1" pin="1"/>
<wire x1="78.74" y1="119.38" x2="76.2" y2="119.38" width="0.1524" layer="91"/>
<wire x1="76.2" y1="119.38" x2="76.2" y2="114.3" width="0.1524" layer="91"/>
<junction x="76.2" y="114.3"/>
</segment>
</net>
<net name="RESET" class="0">
<segment>
<wire x1="53.34" y1="137.16" x2="66.04" y2="137.16" width="0.1524" layer="91"/>
<wire x1="66.04" y1="137.16" x2="66.04" y2="124.46" width="0.1524" layer="91"/>
<wire x1="53.34" y1="124.46" x2="66.04" y2="124.46" width="0.1524" layer="91"/>
<wire x1="66.04" y1="137.16" x2="66.04" y2="139.7" width="0.1524" layer="91"/>
<junction x="66.04" y="137.16"/>
<junction x="66.04" y="124.46"/>
<label x="71.12" y="124.46" size="1.778" layer="95"/>
<pinref part="R3" gate="G$1" pin="1"/>
<pinref part="C3" gate="G$1" pin="2"/>
<pinref part="S2" gate="1" pin="S"/>
<pinref part="IC1" gate="G$1" pin="PB3/RESET"/>
<wire x1="66.04" y1="124.46" x2="104.14" y2="124.46" width="0.1524" layer="91"/>
</segment>
<segment>
<wire x1="144.78" y1="68.58" x2="119.38" y2="68.58" width="0.1524" layer="91"/>
<pinref part="H5" gate="A" pin="5"/>
<label x="121.92" y="68.58" size="1.778" layer="95"/>
</segment>
</net>
<net name="A4_D4_SCK" class="0">
<segment>
<wire x1="149.86" y1="119.38" x2="172.72" y2="119.38" width="0.1524" layer="91"/>
<label x="154.94" y="119.38" size="1.778" layer="95"/>
<pinref part="IC1" gate="G$1" pin="PA4/ADC4/SCK"/>
</segment>
<segment>
<wire x1="144.78" y1="71.12" x2="119.38" y2="71.12" width="0.1524" layer="91"/>
<pinref part="H5" gate="A" pin="3"/>
<label x="121.92" y="71.12" size="1.778" layer="95"/>
</segment>
</net>
<net name="A5_D5_MISO" class="0">
<segment>
<wire x1="149.86" y1="116.84" x2="172.72" y2="116.84" width="0.1524" layer="91"/>
<label x="154.94" y="116.84" size="1.778" layer="95"/>
<pinref part="IC1" gate="G$1" pin="PA5/ADC5/MISO"/>
</segment>
<segment>
<wire x1="144.78" y1="73.66" x2="119.38" y2="73.66" width="0.1524" layer="91"/>
<pinref part="H5" gate="A" pin="1"/>
<label x="121.92" y="73.66" size="1.778" layer="95"/>
</segment>
</net>
<net name="A6_D6_MOSI" class="0">
<segment>
<wire x1="149.86" y1="114.3" x2="172.72" y2="114.3" width="0.1524" layer="91"/>
<label x="154.94" y="114.3" size="1.778" layer="95"/>
<pinref part="IC1" gate="G$1" pin="PA6/ADC6/MOSI"/>
</segment>
<segment>
<wire x1="152.4" y1="71.12" x2="177.8" y2="71.12" width="0.1524" layer="91"/>
<pinref part="H5" gate="A" pin="4"/>
<label x="160.02" y="71.12" size="1.778" layer="95"/>
</segment>
</net>
<net name="RTS" class="0">
<segment>
<wire x1="25.4" y1="137.16" x2="45.72" y2="137.16" width="0.1524" layer="91"/>
<label x="27.94" y="137.16" size="1.778" layer="95"/>
<pinref part="H6" gate="G$1" pin="6"/>
<pinref part="C3" gate="G$1" pin="1"/>
</segment>
</net>
<net name="USB_VCC" class="0">
<segment>
<wire x1="25.4" y1="129.54" x2="38.1" y2="129.54" width="0.1524" layer="91"/>
<label x="27.94" y="129.54" size="1.778" layer="95"/>
<pinref part="H6" gate="G$1" pin="3"/>
</segment>
<segment>
<pinref part="JP3" gate="G$1" pin="3"/>
<wire x1="50.8" y1="78.74" x2="53.34" y2="78.74" width="0.1524" layer="91"/>
<wire x1="53.34" y1="78.74" x2="53.34" y2="86.36" width="0.1524" layer="91"/>
<wire x1="53.34" y1="86.36" x2="30.48" y2="86.36" width="0.1524" layer="91"/>
<label x="33.02" y="86.36" size="1.778" layer="95"/>
</segment>
</net>
<net name="N$1" class="0">
<segment>
<pinref part="Q1" gate="G$1" pin="2"/>
<wire x1="104.14" y1="119.38" x2="99.06" y2="119.38" width="0.1524" layer="91"/>
<wire x1="99.06" y1="119.38" x2="86.36" y2="119.38" width="0.1524" layer="91"/>
<junction x="99.06" y="119.38"/>
<pinref part="C1" gate="G$1" pin="2"/>
<pinref part="IC1" gate="G$1" pin="PB0/XTAL1"/>
</segment>
</net>
<net name="N$2" class="0">
<segment>
<pinref part="Q1" gate="G$1" pin="1"/>
<wire x1="104.14" y1="114.3" x2="99.06" y2="114.3" width="0.1524" layer="91"/>
<wire x1="99.06" y1="114.3" x2="93.98" y2="114.3" width="0.1524" layer="91"/>
<junction x="99.06" y="114.3"/>
<pinref part="C2" gate="G$1" pin="2"/>
<pinref part="IC1" gate="G$1" pin="PB1/XTAL2"/>
</segment>
</net>
<net name="ICSP_VCC" class="0">
<segment>
<pinref part="JP3" gate="G$1" pin="1"/>
<wire x1="50.8" y1="73.66" x2="53.34" y2="73.66" width="0.1524" layer="91"/>
<wire x1="53.34" y1="73.66" x2="53.34" y2="66.04" width="0.1524" layer="91"/>
<wire x1="53.34" y1="66.04" x2="30.48" y2="66.04" width="0.1524" layer="91"/>
<label x="33.02" y="66.04" size="1.778" layer="95"/>
</segment>
<segment>
<wire x1="152.4" y1="73.66" x2="177.8" y2="73.66" width="0.1524" layer="91"/>
<pinref part="H5" gate="A" pin="2"/>
<label x="160.02" y="73.66" size="1.778" layer="95"/>
</segment>
</net>
<net name="N$3" class="0">
<segment>
<pinref part="R1" gate="G$1" pin="1"/>
<pinref part="LED1" gate="G$1" pin="A"/>
<wire x1="220.98" y1="109.22" x2="220.98" y2="111.76" width="0.1524" layer="91"/>
</segment>
</net>
<net name="N$4" class="0">
<segment>
<pinref part="LED2" gate="G$1" pin="A"/>
<pinref part="R2" gate="G$1" pin="1"/>
<wire x1="195.58" y1="111.76" x2="195.58" y2="109.22" width="0.1524" layer="91"/>
</segment>
</net>
<net name="A0_D0_RX" class="0">
<segment>
<pinref part="IC1" gate="G$1" pin="PA0/ADC0"/>
<wire x1="149.86" y1="129.54" x2="172.72" y2="129.54" width="0.1524" layer="91"/>
<label x="154.94" y="129.54" size="1.778" layer="95"/>
</segment>
<segment>
<wire x1="25.4" y1="132.08" x2="40.64" y2="132.08" width="0.1524" layer="91"/>
<label x="27.94" y="132.08" size="1.778" layer="95"/>
<pinref part="H6" gate="G$1" pin="4"/>
</segment>
</net>
<net name="A1_D1_TX" class="0">
<segment>
<pinref part="IC1" gate="G$1" pin="PA1/ADC1"/>
<wire x1="149.86" y1="127" x2="172.72" y2="127" width="0.1524" layer="91"/>
<label x="154.94" y="127" size="1.778" layer="95"/>
</segment>
<segment>
<wire x1="25.4" y1="134.62" x2="40.64" y2="134.62" width="0.1524" layer="91"/>
<label x="27.94" y="134.62" size="1.778" layer="95"/>
<pinref part="H6" gate="G$1" pin="5"/>
</segment>
</net>
<net name="A2_D2" class="0">
<segment>
<pinref part="R2" gate="G$1" pin="2"/>
<wire x1="195.58" y1="121.92" x2="195.58" y2="124.46" width="0.1524" layer="91"/>
<pinref part="IC1" gate="G$1" pin="PA2/ADC2"/>
<wire x1="149.86" y1="124.46" x2="195.58" y2="124.46" width="0.1524" layer="91"/>
<label x="154.94" y="124.46" size="1.778" layer="95"/>
</segment>
</net>
<net name="A3_D3" class="0">
<segment>
<pinref part="IC1" gate="G$1" pin="PA3/ADC3"/>
<wire x1="149.86" y1="121.92" x2="172.72" y2="121.92" width="0.1524" layer="91"/>
<label x="154.94" y="121.92" size="1.778" layer="95"/>
</segment>
</net>
<net name="A7_D7" class="0">
<segment>
<pinref part="IC1" gate="G$1" pin="PA7/ADC7"/>
<wire x1="149.86" y1="111.76" x2="172.72" y2="111.76" width="0.1524" layer="91"/>
<label x="154.94" y="111.76" size="1.778" layer="95"/>
</segment>
</net>
<net name="A8_D8" class="0">
<segment>
<pinref part="IC1" gate="G$1" pin="PB2"/>
<wire x1="149.86" y1="106.68" x2="172.72" y2="106.68" width="0.1524" layer="91"/>
<label x="154.94" y="106.68" size="1.778" layer="95"/>
</segment>
</net>
</nets>
</sheet>
</sheets>
<errors>
<approved hash="106,1,149.86,121.92,A3_D3,,,,,"/>
<approved hash="106,1,149.86,111.76,A7_D7,,,,,"/>
<approved hash="106,1,149.86,106.68,A8_D8,,,,,"/>
</errors>
</schematic>
</drawing>
<compatibility>
<note version="6.3" minversion="6.2.2" severity="warning">
Since Version 6.2.2 text objects can contain more than one line,
which will not be processed correctly with this version.
</note>
</compatibility>
</eagle>
